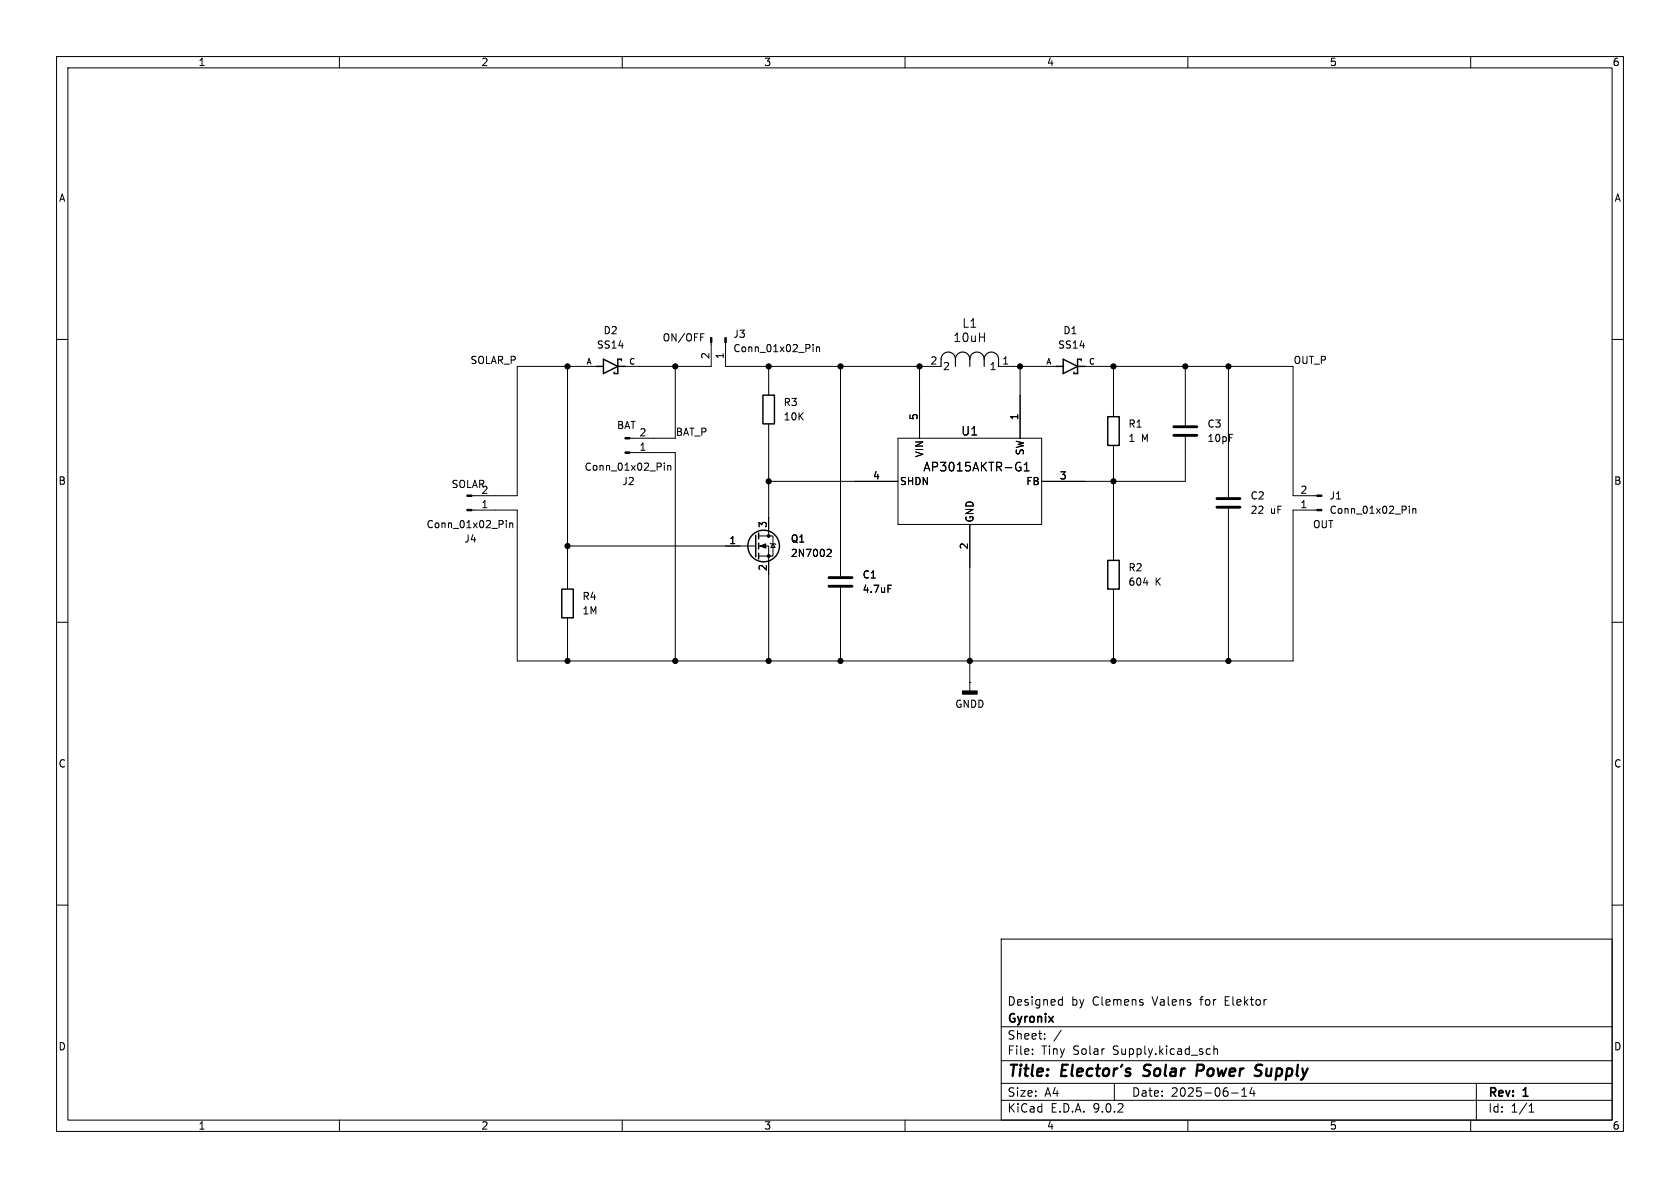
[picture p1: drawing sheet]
<svg xmlns="http://www.w3.org/2000/svg" width="297mm" height="210mm" viewBox="0 0 297 210" stroke-linecap="round" stroke-linejoin="round" font-family="sans-serif">
<path d="M0 0h297v210h-297z" fill="#fff" stroke="#fff" stroke-width=".18"/>
<g fill="none" stroke="#000" stroke-width=".18">
<path d="M10 10h277v190h-277zM12 12h273v186h-273zM60 10v2M110 10v2M160 10v2M210 10v2M260 10v2M123.9 59h.6M10 60h2M100.3 64.8v39.3M105.4 64.8h-14v22.8h-8M119.4 64.8v12.7h-8"/>
<path d="M125.7 60.6v4.2h-15.2M128.3 60.6v4.2h38.1M135.9 64.8v5.1M135.9 74.9v19.8M143.7 60.9v.1M143.7 61.3v.9M144.3 61.3v.9M144.3 61.4l.2-.1 .3 .1 .1 .8M148.6 64.8v37.1M158.7 77.5h25.4v15.2h-25.4zM162.6 64.8v12.7M176.5 64.8h10.2"/>
<path d="M180.3 64.8v12.7M191.8 64.8h36.8v22.8h4.2M196.8 64.8v8.9M196.8 78.7v20.4M209.5 77.2v7.9h-25.4M209.5 64.8v10.4M217.2 64.8v23.1M285 60h2M83.4 90.2h8v26.6h137.2v-26.6h4.2M89.5 92v.1M89.5 92.4v.9M90.1 92.4v.9"/>
<path d="M90.1 92.6l.2-.2 .3 .1 .1 .8M100.3 96.5h33.3M111.4 80h8v36.8M117.4 81.9v.1M117.4 82.3v.8M118 82.3v.8M118 82.4l.2-.1h.3l.1 .8M134.1 94.7h2.6v3.6h-2.6M134.1 96.5h1.8v20.3M135.9 85.1h22.8M136.1 96l.2 .1h.7l.2 .2M136.7 96.1l.3 .7h-.7z"/>
<path d="M146.4 97.1l.4 .1 .1 .3-.7 .9h.7M171.4 92.7v29.5M180 81.7l.4 .1M180.2 82.6h.3v.5l-.3 .1M181.1 83.2h.8M181.1 82.2l.4-.5v1.5M217.2 89.9v26.9M249.2 89.5v.1M249.2 89.9v.8M249.8 89.9v.8M249.8 90l.1-.1 .3 .1 .1 .7M10 110h2"/>
<path d="M100.3 109.2v7.6M148.6 103.9v12.9M157 103.4h.6M196.8 104.1v12.7M202.2 103h.7M285 110h2M171.4 120.7h.1M10 160h2M177 166h108v32h-108zM187.4 176.7l.4 .1M187.8 176.2v1.5M187.8 177.6l-.4 .1"/>
<path d="M202 177.3v.3M285 160h2M60 198v2M110 198v2M160 198v2M177 194.5h108M177 191.5h108M177 187.5h108M177 181.5h108M182.5 186.3v.1M182.5 185.5v.1M184.7 183.6v.1"/>
<path d="M184.7 182.8v.1M187.6 182.1l-1.3 2M197 191.5v3M210 198v2M213.5 185.4l.5 .1M214 186.3l-.5 .1M214.6 185.5l.2-.1 .4 .1v.9M214.6 184.9v1.5M217.7 193.2h1.2M219.5 193.8h.9M219.5 192.7l.5-.4v1.5M221.3 192.2l-.3 1.1h.9"/>
<path d="M221.7 192.8v1M260 198v2M261 191.5v6.5M270.3 196.6h.9M270.3 195.5l.4-.4v1.5"/>
</g>
<path d="M202.1 190.1l.2 .1M202.4 188.4l-.1 .2v.4M212.5 188.2h-.8l-.2 2M212.6 189.2l-1 .1M222.4 188.2l.8 .1M222.7 189.3a.46 .46 0 0 1 .3 .4 .46 .46 0 0 1-.3 .4" fill="none" stroke="#000" stroke-width=".4"/>
<g fill="none" stroke="#000" stroke-width=".25">
<path d="M105.4 64.8h1.3M106.7 63.5l2.5 1.3-2.5 1.2zM109.2 64.8h1.3M109.9 63.8v-.3h-.7v2.5h-.6v-.2M134.9 69.9h2v5h-2zM186.7 64.8h1.3M188 63.5l2.5 1.3-2.5 1.2zM190.5 64.8h1.3M191.1 63.8v-.3h-.6v2.5h-.6v-.2M195.8 73.7h2.1v5h-2.1zM133.6 94.6v3.8M134.1 94.2v1.1"/>
<path d="M134.1 96v1M134.1 97.8v1M195.8 99.1h2.1v5h-2.1zM99.3 104.1h2v5.1h-2z"/>
<circle cx="135" cy="96.5" r="2.79"/>
</g>
<path d="M207.5 75.4h4.1M207.5 77h4.1M215.1 88.1h4.1M215.1 89.7h4.1M146.6 102.1h4M146.6 103.6h4" fill="none" stroke="#000" stroke-width=".51"/>
<path d="M168.9 63.5a1.27 1.27 0 0 0-1.3-1.3 1.27 1.27 0 0 0-1.2 1.3v1.3M168.9 63.5a1.27 1.27 0 0 1 1.3-1.3 1.27 1.27 0 0 1 1.2 1.3M168.9 63.5v1.3M171.4 63.5a1.27 1.27 0 0 1 1.3-1.3 1.27 1.27 0 0 1 1.3 1.3M171.4 63.5v1.3M174 63.5a1.27 1.27 0 0 1 1.3-1.3 1.27 1.27 0 0 1 1.2 1.3v1.3M174 63.5v1.3" fill="none" stroke="#000" stroke-width=".2"/>
<g fill="#000" stroke="#000" stroke-width=".18">
<path d="M110.5 77.3h.9v.3h-.9zM125.6 59.7h.3v.9h-.3zM128.1 59.7h.3v.9h-.3zM82.5 90h.9v.3h-.9zM82.5 87.5h.9v.3h-.9zM110.5 79.9h.9v.2h-.9zM134.4 96.5l1-.4v.8zM232.8 90h.9v.3h-.9zM232.8 87.5h.9v.3h-.9z"/>
<circle cx="100.3" cy="64.8" r=".46"/>
<circle cx="119.4" cy="64.8" r=".46"/>
<circle cx="135.9" cy="64.8" r=".46"/>
<circle cx="148.6" cy="64.8" r=".46"/>
<circle cx="162.6" cy="64.8" r=".46"/>
<circle cx="180.3" cy="64.8" r=".46"/>
<circle cx="196.8" cy="64.8" r=".46"/>
<circle cx="209.5" cy="64.8" r=".46"/>
<circle cx="217.2" cy="64.8" r=".46"/>
<circle cx="100.3" cy="96.5" r=".46"/>
<circle cx="135.9" cy="85.1" r=".46"/>
<circle cx="135.9" cy="98.3" r=".25"/>
<circle cx="135.9" cy="94.7" r=".25"/>
<circle cx="196.8" cy="85.1" r=".46"/>
<circle cx="100.3" cy="116.8" r=".46"/>
<circle cx="119.4" cy="116.8" r=".46"/>
<circle cx="135.9" cy="116.8" r=".46"/>
<circle cx="148.6" cy="116.8" r=".46"/>
<circle cx="171.4" cy="116.8" r=".46"/>
<circle cx="196.8" cy="116.8" r=".46"/>
<circle cx="217.2" cy="116.8" r=".46"/>
</g>
<path d="M170.2 122.2h2.5v.5h-2.5z" fill="#000" stroke="#000" stroke-width=".25"/>
<g font-size="2.8">
<text x="178" y="190.9">Title:</text>
<text x="187.7" y="190.9">Elector's</text>
<text x="203" y="190.9">Solar</text>
<text x="213.2" y="190.9">Power</text>
<text x="224.3" y="190.9">Supply</text>
</g>
<g font-size="2.1">
<text x="170" y="58.1">L1</text>
<text x="168.4" y="60.7">10uH</text>
<text x="169.8" y="77.2">U1</text>
<text x="163.1" y="83.5">AP3015AKTR-G1</text>
<text x="178" y="178">Designed</text>
<text x="189.4" y="178">by</text>
<text x="193.2" y="178">Clemens</text>
<text x="203.9" y="178">Valens</text>
<text x="212.5" y="178">for</text>
<text x="216.9" y="178">Elektor</text>
<text x="178" y="184">Sheet:</text>
<text x="178" y="181.2">Gyronix</text>
<text x="178" y="186.7">File:</text>
<text x="184.1" y="186.7">Tiny</text>
<text x="189.7" y="186.7">Solar</text>
<text x="196.9" y="186.7">Supply.kicad_sch</text>
<text x="178" y="196.9">KiCad</text>
<text x="178" y="194.1">Size:</text>
<text x="184.7" y="194.1">A4</text>
<text x="185.7" y="196.9">E.D.A.</text>
<text x="193.3" y="196.9">9.0.2</text>
<text x="200" y="194.1">Date:</text>
<text x="207" y="194.1">2025-06-14</text>
<text x="263" y="194.3">Rev:</text>
<text x="263" y="196.9">Id:</text>
<text x="267.1" y="196.9">1/1</text>
<text x="269.4" y="194.3">1</text>
</g>
<g font-size="1.8">
<text x="35" y="11.9">1</text>
<text x="85" y="11.9">2</text>
<text x="135" y="11.9">3</text>
<text x="185" y="11.9">4</text>
<text x="235" y="11.9">5</text>
<text x="285" y="11.9">6</text>
<text x="10.3" y="35.9">A</text>
<text x="285.3" y="35.9">A</text>
<text x="106.6" y="59.3">D2</text>
<text x="129.5" y="59.9">J3</text>
<text x="187.9" y="59.3">D1</text>
<text x="83.1" y="64.4">SOLAR_P</text>
<text x="105.4" y="61.8">SS14</text>
<text x="117.1" y="60.6">ON/OFF</text>
<text x="125.5" y="63.6" transform="rotate(-90 125.5 63.6)">2</text>
<text x="128" y="63.6" transform="rotate(-90 128 63.6)">1</text>
<text x="129.5" y="62.5">Conn_01x02_Pin</text>
<text x="164.4" y="64.5">2</text>
<text x="166.6" y="65.6">2</text>
<text x="174.9" y="65.6">1</text>
<text x="177.1" y="64.5">1</text>
<text x="187" y="61.8">SS14</text>
<text x="228.6" y="64.4">OUT_P</text>
<text x="138.4" y="72">R3</text>
<text x="109" y="76">BAT</text>
<text x="113" y="77.2">2</text>
<text x="119.4" y="77.1">BAT_P</text>
<text x="138.4" y="74.5">10K</text>
<text x="162.3" y="74.4" transform="rotate(-90 162.3 74.4)">5</text>
<text x="180.1" y="74.4" transform="rotate(-90 180.1 74.4)">1</text>
<text x="199.4" y="75.8">R1</text>
<text x="213.4" y="75.8">C3</text>
<text x="103.3" y="83.4">Conn_01x02_Pin</text>
<text x="113" y="79.8">1</text>
<text x="163.4" y="81" transform="rotate(-90 163.4 81)">VIN</text>
<text x="181.2" y="80.6" transform="rotate(-90 181.2 80.6)">SW</text>
<text x="199.4" y="78.3">1</text>
<text x="201.8" y="78.3">M</text>
<text x="213.4" y="78.3">10pF</text>
<text x="10.3" y="85.9">B</text>
<text x="79.7" y="86.5">SOLAR</text>
<text x="85" y="89.9">1</text>
<text x="85" y="87.4">2</text>
<text x="109.9" y="86">J2</text>
<text x="154.2" y="84.8">4</text>
<text x="159" y="86">SHDN</text>
<text x="181.3" y="86">FB</text>
<text x="187.3" y="84.8">3</text>
<text x="221" y="88.5">C2</text>
<text x="229.8" y="89.9">1</text>
<text x="229.8" y="87.4">2</text>
<text x="235" y="88.5">J1</text>
<text x="285.3" y="85.9">B</text>
<text x="75.3" y="93.6">Conn_01x02_Pin</text>
<text x="135.6" y="93.4" transform="rotate(-90 135.6 93.4)">3</text>
<text x="172.3" y="92.5" transform="rotate(-90 172.3 92.5)">GND</text>
<text x="221" y="91">22</text>
<text x="224.6" y="91">uF</text>
<text x="232" y="93.6">OUT</text>
<text x="235" y="91">Conn_01x02_Pin</text>
<text x="82" y="96.1">J4</text>
<text x="128.8" y="96.3">1</text>
<text x="135.6" y="101" transform="rotate(-90 135.6 101)">2</text>
<text x="139.7" y="96.1">Q1</text>
<text x="139.7" y="98.7">2N7002</text>
<text x="171.2" y="97.2" transform="rotate(-90 171.2 97.2)">2</text>
<text x="199.4" y="101.2">R2</text>
<text x="102.9" y="106.3">R4</text>
<text x="152.4" y="102.5">C1</text>
<text x="152.4" y="105">4.7uF</text>
<text x="199.4" y="103.7">604</text>
<text x="204.2" y="103.7">K</text>
<text x="102.9" y="108.8">1M</text>
<text x="168.8" y="125.3">GNDD</text>
<text x="10.3" y="135.9">C</text>
<text x="285.3" y="135.9">C</text>
<text x="10.3" y="185.9">D</text>
<text x="285.3" y="185.9">D</text>
<text x="35" y="199.9">1</text>
<text x="85" y="199.9">2</text>
<text x="135" y="199.9">3</text>
<text x="185" y="199.9">4</text>
<text x="235" y="199.9">5</text>
<text x="285" y="199.9">6</text>
</g>
<g font-size="1.4">
<text x="103.6" y="64.5">A</text>
<text x="111.1" y="64.5">C</text>
<text x="184.9" y="64.5">A</text>
<text x="192.4" y="64.5">C</text>
</g>
</svg>
